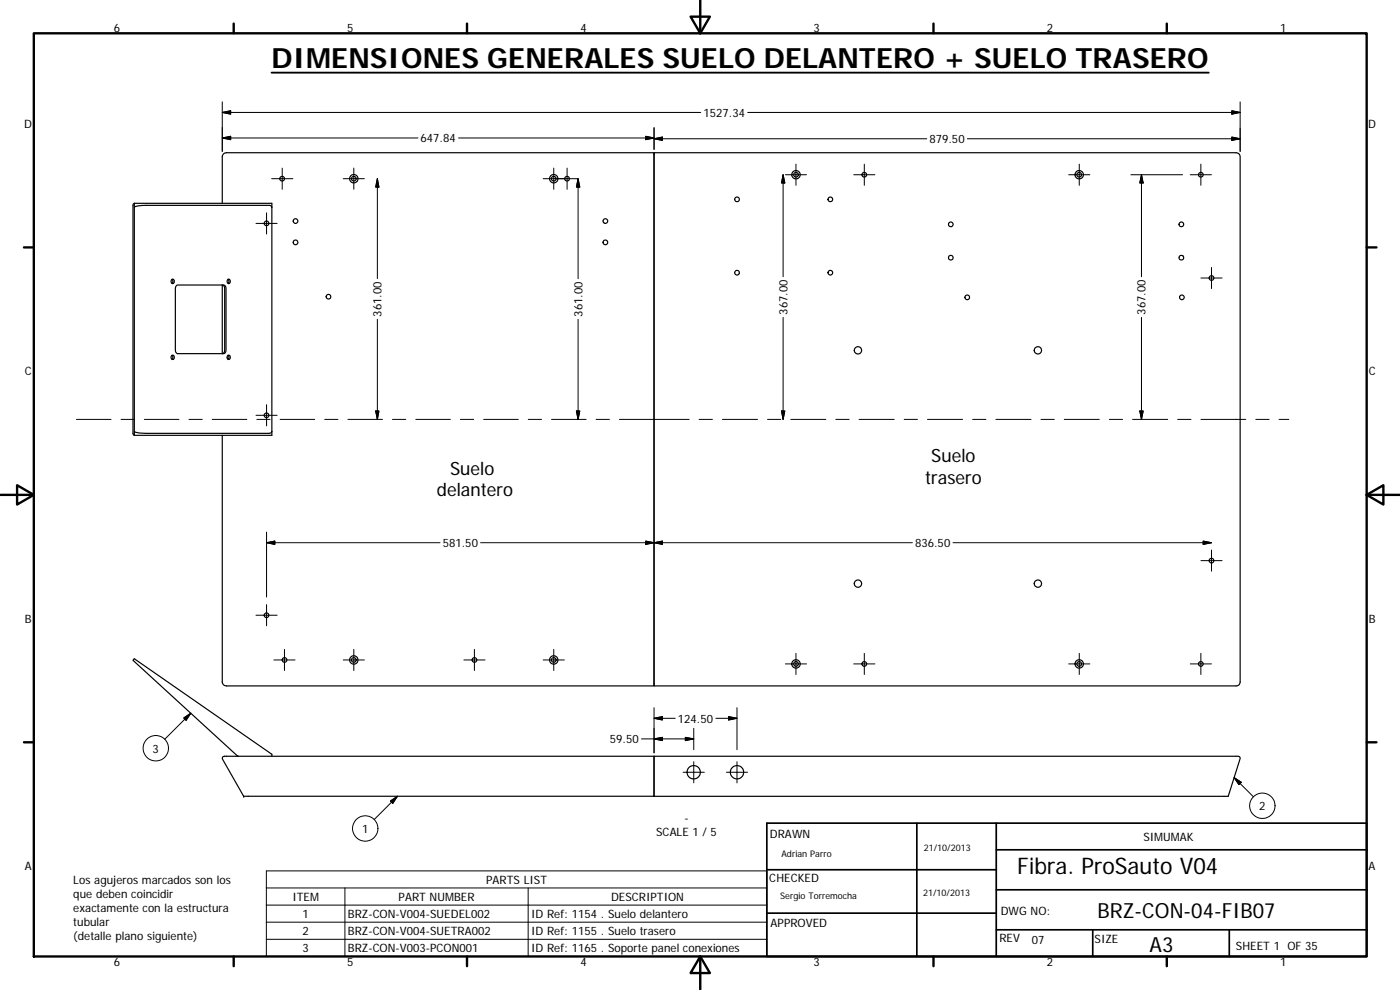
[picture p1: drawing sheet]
<svg xmlns="http://www.w3.org/2000/svg" width="420mm" height="297mm" viewBox="0 0 420 297" stroke-linecap="round" stroke-linejoin="round" font-family="sans-serif">
<circle cx="73.1" cy="238.9" r=".18" fill="#000"/>
<g fill="none" stroke="#000" stroke-width=".36">
<path d="M196.3 45.8h174.7a1.16 1.16 0 0 1 1.2 1.2v157.6a1.16 1.16 0 0 1-1.2 1.2h-174.7zM196.3 46.4v159.4h-128.3a1.23 1.23 0 0 1-1.3-1.2v-74M196.3 46.4v-.6h-128.3a1.23 1.23 0 0 0-1.3 1.2v14M40.3 61l-.4 .6v68.4l.4 .6M40.3 61v69.6M40.3 61h41.3v69.6h-41.3M81.6 62.2l-.3-.5-.6-.1h-37.1l-2.2 .2-1.1 .4M51.5 83.9a.54 .54 0 0 1 .8 .5 .54 .54 0 0 1-.9 .4zM51.6 83.8a.74 .74 0 0 1 0 1.2M53.1 85.6l14-.1 .6 .4 .1 19.2-.4 .9-14 .1-.6-.4-.2-.6v-18.6zM66.7 85.5l.6 .4 .1 .6v18.6l-.1 .6-.6 .4zM68.4 83.8a.59 .59 0 0 1 .7 .6 .59 .59 0 0 1-.7 .6l-.2-.7z"/>
<path d="M68.4 83.8a.78 .78 0 0 1 0 1.2M51.6 106.6a.76 .76 0 0 1 0 1.2M68.4 106.6a.8 .8 0 0 1 0 1.2M81.6 129.4l-.3 .5-.6 .1h-37.1l-1.9-.1-1.4-.5M66.8 227.1l.5-.2h129v12h-123.2l-6.3-11.1zM81.6 226.9v-.6l-41.3-28.6-.4 .4 31.3 28.6 .4 .2M196.3 226.9h175a.7 .7 0 0 1 .9 .8l-3.6 11.2h-172.3z"/>
<circle cx="84.7" cy="53.6" r=".7"/>
<circle cx="106.2" cy="53.6" r="1.26"/>
<circle cx="106.2" cy="53.6" r=".71"/>
<circle cx="166.2" cy="53.6" r=".7"/>
<circle cx="166.2" cy="53.6" r="1.25"/>
<circle cx="170.2" cy="53.6" r=".7"/>
<circle cx="221.2" cy="59.8" r=".71"/>
<circle cx="238.9" cy="52.4" r="1.26"/>
<circle cx="238.9" cy="52.4" r=".7"/>
<circle cx="249.2" cy="59.8" r=".7"/>
<circle cx="259.4" cy="52.4" r=".7"/>
<circle cx="323.9" cy="52.4" r=".7"/>
<circle cx="323.9" cy="52.4" r="1.25"/>
<circle cx="360.4" cy="52.4" r=".7"/>
<circle cx="80" cy="67" r=".7"/>
<circle cx="88.7" cy="66.3" r=".7"/>
<circle cx="88.7" cy="72.7" r=".7"/>
<circle cx="181.7" cy="66.3" r=".7"/>
<circle cx="181.7" cy="72.7" r=".7"/>
<circle cx="285.4" cy="77.3" r=".69"/>
<circle cx="285.4" cy="67.3" r=".69"/>
<circle cx="354.6" cy="77.3" r=".7"/>
<circle cx="354.6" cy="67.3" r=".7"/>
<circle cx="98.6" cy="89" r=".7"/>
<circle cx="221.2" cy="81.8" r=".71"/>
<circle cx="249.2" cy="81.8" r=".7"/>
<circle cx="290.3" cy="89.2" r=".7"/>
<circle cx="354.7" cy="89.2" r=".69"/>
<circle cx="363.6" cy="83.4" r=".7"/>
<circle cx="51.8" cy="107.3" r=".59"/>
<circle cx="68.6" cy="107.3" r=".59"/>
<circle cx="257.5" cy="105.1" r="1.1"/>
<circle cx="311.5" cy="105.1" r="1.1"/>
<circle cx="80" cy="124.6" r=".69"/>
<circle cx="257.5" cy="175.1" r="1.1"/>
<circle cx="311.5" cy="175.1" r="1.1"/>
<circle cx="363.6" cy="168.2" r=".7"/>
<circle cx="80" cy="184.6" r=".7"/>
<circle cx="85.4" cy="198" r=".7"/>
<circle cx="106.2" cy="198" r="1.26"/>
<circle cx="106.2" cy="198" r=".71"/>
<circle cx="142.4" cy="198" r=".7"/>
<circle cx="166.2" cy="198" r=".7"/>
<circle cx="166.2" cy="198" r="1.25"/>
<circle cx="238.9" cy="199.2" r="1.26"/>
<circle cx="238.9" cy="199.2" r=".7"/>
<circle cx="259.4" cy="199.2" r=".7"/>
<circle cx="323.9" cy="199.2" r=".7"/>
<circle cx="323.9" cy="199.2" r="1.25"/>
<circle cx="360.4" cy="199.2" r=".7"/>
<circle cx="208.2" cy="231.7" r="2"/>
<circle cx="221.2" cy="231.7" r="2.01"/>
</g>
<g fill="none" stroke="#000" stroke-width=".71">
<path d="M10.1 10h400.1v277h-400.1zM70.1 7.1v2.9M140.2 7.1v2.9M207.3 5h5.8l-2.9 5zM210.2 0v10M280.2 7.1v2.9M350.2 7.1v2.9M7.2 74.2h2.9M410.2 74.2h2.9M.2 148.5h9.9M5.1 145.6l5 2.9-5 2.9zM410.2 148.5l5-2.9v5.8z"/>
<path d="M410.2 148.5h9.9M7.2 222.7h2.9M410.2 222.7h2.9M70.1 287v2.9M140.2 287v2.9M210.2 287l2.9 5h-5.8zM210.2 287v10M280.2 287v2.9M350.2 287v2.9"/>
</g>
<path d="M230.1 247h180.1v40h-180.1zM275.2 247v40M299 255h111.2M299 247v40M230.1 274h68.9M230.1 261h68.9M299 279h111.2M299 267h111.2M327.9 279v8M368.9 279v8" fill="none" stroke="#000" stroke-width=".51"/>
<g fill="none" stroke="#000" stroke-width=".3">
<path d="M66.7 30.6v14.8M66.7 33.7l2.5-.5v1zM66.7 33.7h143.6M196.3 38.2v6.6M224.4 33.7h147.8M369.7 33.2l2.5 .5-2.5 .5zM372.2 30.6v14.8M66.7 41.4l2.5-.5v1zM66.7 41.4h58.7M81.5 53.6h6.4M84.7 50.4v6.4M103 53.6h6.4"/>
<path d="M106.2 50.4v6.4M113.3 53.6l.4 2.5h-1zM113.3 53.6v30M137.6 41.4h58.7M163 53.6h10.4M166.2 50.4v6.4M170.2 50.4v6.4M173.5 53.6v30M173.5 53.6l.5 2.5h-1zM193.8 40.9l2.5 .5-2.5 .5zM196.3 41.6l2.5-.5v1zM196.3 41.6h81.8"/>
<path d="M235 52.4v30.6M235 52.4l.5 2.5h-1zM235.7 52.4h6.4M238.9 49.3v6.3M256.2 52.4h6.4M259.4 49.3v6.3M290.3 41.6h81.9M320.7 52.4h6.4M323.9 49.3v6.3M339.4 52.4h15.5M342.6 52.4v30.6M342.6 52.4l.5 2.5h-1z"/>
<path d="M357.2 52.4h6.4M360.4 49.3v6.3M369.7 41.1l2.5 .5-2.5 .5zM76.8 67h6.4M80 63.9v6.3M113.3 95.8v30M173.5 95.8v30M235 95.2v30.6M342.6 95.2v30.6M360.4 83.4h6.4M363.6 80.2v6.4M22.9 125.8h10.4"/>
<path d="M36.3 125.8h4M43.3 125.8h10.4M56.7 125.8h4M63.7 125.8h10.4M76.8 124.6h6.4M77.1 125.8h4M80 121.4v6.4M84.1 125.8h10.4M97.4 125.8h4M104.4 125.8h10.4M112.7 123.3h1l-.4 2.5zM117.8 125.8h4"/>
<path d="M124.8 125.8h10.4M138.2 125.8h3.9M145.1 125.8h10.4M158.5 125.8h4M165.5 125.8h10.4M173 123.3h1l-.5 2.5zM178.9 125.8h4M185.9 125.8h20.9M209.8 125.8h4M216.8 125.8h10.5M230.3 125.8h4M234.5 123.3h1l-.5 2.5z"/>
<path d="M237.3 125.8h10.6M250.8 125.8h4M257.8 125.8h10.6M271.4 125.8h3.9M278.4 125.8h10.5M291.9 125.8h4M298.9 125.8h10.5M312.4 125.8h4M319.4 125.8h10.5M332.9 125.8h4M339.9 125.8h10.5M342.1 123.3h1l-.5 2.5z"/>
<path d="M353.4 125.8h4M360.4 125.8h13.5M376.9 125.8h4M383.9 125.8h2.9M80 159.7v19.4M80 162.8l2.5-.5v1zM80 162.8h52M193.8 162.3l2.5 .5-2.5 .5zM196.3 162.8l2.5-.5v1zM273.8 162.8h-129.6M286 162.8h77.6M360.4 168.2h6.4"/>
<path d="M361.1 162.3l2.5 .5-2.5 .5zM363.6 165v6.4M76.8 184.6h6.4M80 181.4v6.4M82.2 198h6.4M85.4 194.8v6.4M103 198h6.4M106.2 194.8v6.4M139.2 198h6.4M142.4 194.8v6.4M163 198h6.4M166.2 194.8v6.4"/>
<path d="M235.7 199.2h6.4M238.9 196v6.4M256.2 199.2h6.4M259.4 196v6.4M320.7 199.2h6.4M323.9 196v6.4M357.2 199.2h6.4M360.4 196v6.4M55.1 215.4l2.2-1.4-1.5 2.1zM57.3 214l-7.9 7.8M196.3 212.3v13.6M196.3 215.5l2.5-.5v1z"/>
<path d="M196.3 215.5h6.3M208.2 218.5v6.4M214.8 215.5h6.4M218.7 215l2.5 .5-2.5 .5zM221.2 212.3v12.6M119.3 238.9l-7 7M192.5 221.7h15.7M196.3 221.7l2.5-.5v1zM205 231.7h6.4M205.7 221.2l2.5 .5-2.5 .5zM208.2 228.5v6.4M218 231.7h6.4"/>
<path d="M221.2 228.5v6.4M370.4 233.3l5.8 5.8M370.4 233.3l2.1 1.4-.7 .7zM117.2 240.3l2.1-1.4-1.4 2.1zM79.9 261.3h150.2v25.7h-150.2zM79.9 266.4h150.2M79.9 271.6h150.2M79.9 276.7h150.2M103.5 266.4v20.6M158.5 266.4v20.6M79.9 281.8h150.2"/>
<circle cx="46.7" cy="224.5" r="3.8"/>
<circle cx="109.6" cy="248.6" r="3.8"/>
<circle cx="378.9" cy="241.8" r="3.8"/>
</g>
<path d="M81.5 21.8h281.3" fill="none" stroke="#000" stroke-width=".56"/>
<g fill="#000" stroke="#000" stroke-width=".3">
<path d="M66.7 33.7l2.5-.5v1zM369.7 33.2l2.5 .5-2.5 .5zM66.7 41.4l2.5-.5v1zM113.3 53.6l.4 2.5h-1zM173.5 53.6l.5 2.5h-1zM193.8 40.9l2.5 .5-2.5 .5zM196.3 41.6l2.5-.5v1zM235 52.4l.5 2.5h-1zM342.6 52.4l.5 2.5h-1zM369.7 41.1l2.5 .5-2.5 .5zM112.7 123.3h1l-.4 2.5zM173 123.3h1l-.5 2.5z"/>
<path d="M234.5 123.3h1l-.5 2.5zM342.1 123.3h1l-.5 2.5zM80 162.8l2.5-.5v1zM193.8 162.3l2.5 .5-2.5 .5zM196.3 162.8l2.5-.5v1zM361.1 162.3l2.5 .5-2.5 .5zM55.1 215.4l2.2-1.4-1.5 2.1zM196.3 215.5l2.5-.5v1zM218.7 215l2.5 .5-2.5 .5zM196.3 221.7l2.5-.5v1zM205.7 221.2l2.5 .5-2.5 .5zM370.4 233.3l2.1 1.4-.7 .7z"/>
<path d="M117.2 240.3l2.1-1.4-1.4 2.1z"/>
</g>
<text font-size="8.4" x="81.5" y="20.4">DIMENSIONES GENERALES SUELO DELANTERO + SUELO TRASERO</text>
<text font-size="6.9" x="305.3" y="262.2">Fibra. ProSauto V04</text>
<g font-size="6.3">
<text x="329.4" y="275.4">BRZ-CON-04-FIB07</text>
<text x="345" y="285.6">A3</text>
</g>
<g font-size="5.5">
<text x="135.1" y="142.4">Suelo</text>
<text x="279.5" y="138.7">Suelo</text>
<text x="131.1" y="149">delantero</text>
<text x="277.6" y="145.2">trasero</text>
</g>
<g font-size="3.5">
<text x="34.2" y="9.6">6</text>
<text x="104.2" y="9.6">5</text>
<text x="174.2" y="9.6">4</text>
<text x="244.2" y="9.6">3</text>
<text x="314.2" y="9.6">2</text>
<text x="384.2" y="9.6">1</text>
<text x="211.1" y="35">1527.34</text>
<text x="7.3" y="38.4">D</text>
<text x="410.6" y="38.4">D</text>
<text x="126.2" y="42.7">647.84</text>
<text x="278.9" y="42.9">879.50</text>
<text x="114.5" y="95" transform="rotate(-90 114.5 95)">361.00</text>
<text x="174.8" y="95" transform="rotate(-90 174.8 95)">361.00</text>
<text x="236.3" y="94.4" transform="rotate(-90 236.3 94.4)">367.00</text>
<text x="343.8" y="94.4" transform="rotate(-90 343.8 94.4)">367.00</text>
<text x="7.4" y="112.6">C</text>
<text x="410.8" y="112.6">C</text>
<text x="132.9" y="164.1">581.50</text>
<text x="274.6" y="164.1">836.50</text>
<text x="7.4" y="186.9">B</text>
<text x="410.8" y="186.9">B</text>
<text x="203.4" y="216.8">124.50</text>
<text x="45.8" y="225.8">3</text>
<text x="183" y="223">59.50</text>
<text x="377.9" y="243">2</text>
<text x="108.7" y="249.9">1</text>
<text x="196.9" y="250.9">SCALE 1 / 5</text>
<text x="205.4" y="246.7">-</text>
<text x="231.1" y="251.4">DRAWN</text>
<text x="343.2" y="252.3">SIMUMAK</text>
<text x="7.4" y="261.1">A</text>
<text x="410.8" y="261.1">A</text>
<text x="22" y="265.2">Los agujeros marcados son los</text>
<text x="22" y="269.3">que deben coincidir</text>
<text x="145.9" y="265.2">PARTS LIST</text>
<text x="230.9" y="264.6">CHECKED</text>
<text x="22" y="273.5">exactamente con la estructura</text>
<text x="87.7" y="270.3">ITEM</text>
<text x="90.8" y="275.4">1</text>
<text x="104.4" y="275.4">BRZ-CON-V004-SUEDEL002</text>
<text x="119.6" y="270.3">PART NUMBER</text>
<text x="159.4" y="275.4">ID Ref: 1154 . Suelo delantero</text>
<text x="183.4" y="270.3">DESCRIPTION</text>
<text x="300.3" y="274.5">DWG NO:</text>
<text x="22" y="277.7">tubular</text>
<text x="22" y="281.9">(detalle plano siguiente)</text>
<text x="90.8" y="280.6">2</text>
<text x="104.4" y="280.6">BRZ-CON-V004-SUETRA002</text>
<text x="159.4" y="280.6">ID Ref: 1155 . Suelo trasero</text>
<text x="231.3" y="278.2">APPROVED</text>
<text x="90.8" y="285.7">3</text>
<text x="104.4" y="285.7">BRZ-CON-V003-PCON001</text>
<text x="159.4" y="285.7">ID Ref: 1165 . Soporte panel conexiones</text>
<text x="299.9" y="282.6">REV</text>
<text x="309.7" y="283.3">07</text>
<text x="328.5" y="283">SIZE</text>
<text x="370.9" y="285.1">SHEET 1 OF 35</text>
<text x="34.2" y="289.9">6</text>
<text x="104.2" y="289.9">5</text>
<text x="174.2" y="289.9">4</text>
<text x="244.2" y="289.9">3</text>
<text x="314.2" y="289.9">2</text>
<text x="384.2" y="289.9">1</text>
</g>
<g font-size="2.7">
<text x="234.5" y="257.1">Adrian Parro</text>
<text x="277.3" y="255.2">21/10/2013</text>
<text x="234.2" y="269.7">Sergio Torremocha</text>
<text x="277" y="268.7">21/10/2013</text>
</g>
</svg>
